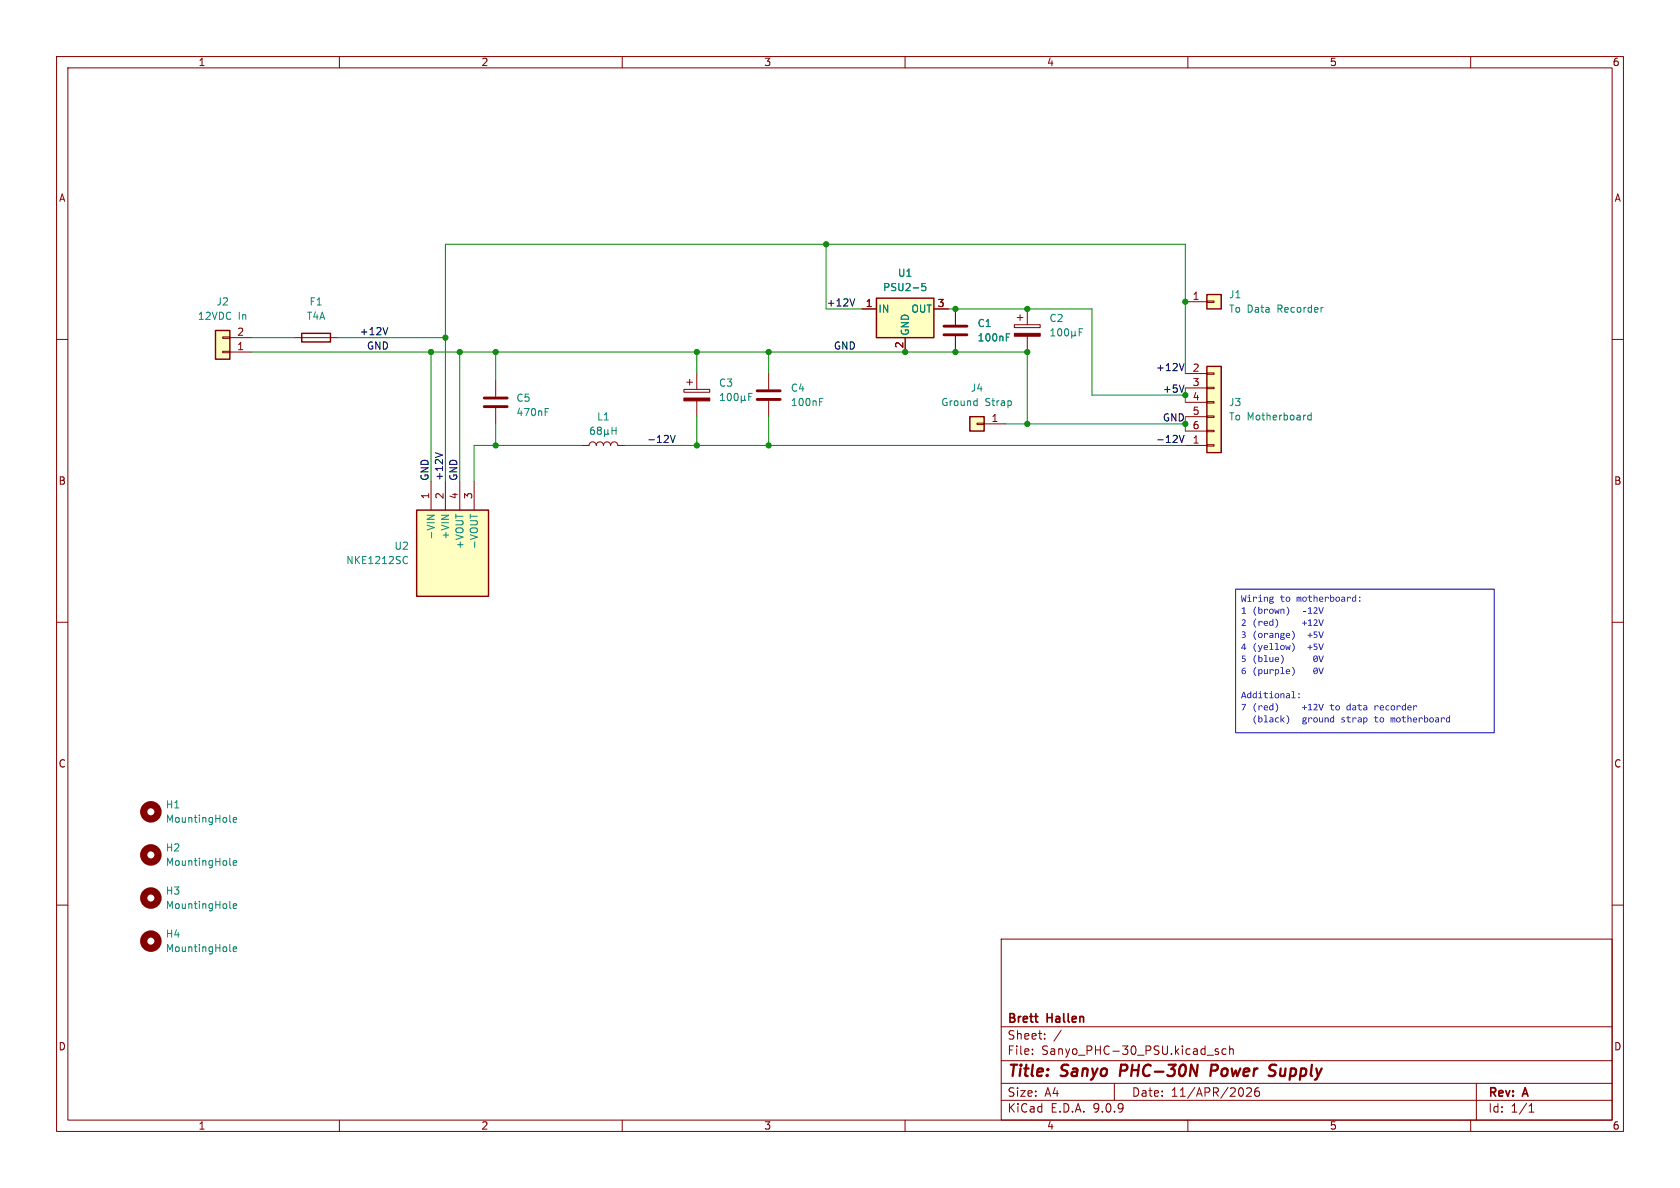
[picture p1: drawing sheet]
(kicad_sch
 (version 20250114)
 (generator "eeschema")
 (generator_version "9.0")
 (paper "A4")
 (title_block
  (title "Sanyo PHC-30N Power Supply")
  (date "11/APR/2026")
  (rev "A")
  (company "Brett Hallen"))
 (lib_symbols
  (symbol "Clueless_Engineer:NKE1212SC" (exclude_from_sim no) (in_bom yes) (on_board yes)
   (property "Reference" "PS1" (at 11.4299 3.81 90) (effects (font (size 1.27 1.27)) (justify left)))
   (property "Value" "NKE1212SC" (at 13.9699 3.81 90) (effects (font (size 1.27 1.27)) (justify left)))
   (property "Footprint" "Clueless_Engineer:NKE1212SC" (at 21.59 -94.92 0) (effects (font (size 1.27 1.27)) (justify left top) (hide yes)))
   (property "Datasheet" "https://www.digikey.com/en/products/detail/murata-power-solutions-inc/NKE1212SC/1927004?msockid=3bdc366bbe0663d83c1223c0bf3662a6" (at 21.59 -194.92 0) (effects (font (size 1.27 1.27)) (justify left top) (hide yes)))
   (property "Description" "Murata Power Solutions NKE 1W Isolated DC-DC Converter Through Hole, Voltage in 10.8  13.2 V dc, Voltage out" (at 0 0 0) (effects (font (size 1.27 1.27)) (hide yes)))
   (property "Height" "7.71" (at 21.59 -394.92 0) (effects (font (size 1.27 1.27)) (justify left top) (hide yes)))
   (property "element14 Part Number" "" (at 21.59 -494.92 0) (effects (font (size 1.27 1.27)) (justify left top) (hide yes)))
   (property "element14 Price/Stock" "" (at 21.59 -594.92 0) (effects (font (size 1.27 1.27)) (justify left top) (hide yes)))
   (property "Manufacturer_Name" "Murata Electronics" (at 21.59 -694.92 0) (effects (font (size 1.27 1.27)) (justify left top) (hide yes)))
   (property "Manufacturer_Part_Number" "NKE1212SC" (at 21.59 -794.92 0) (effects (font (size 1.27 1.27)) (justify left top) (hide yes)))
   (symbol "NKE1212SC_1_1"
    (rectangle (start 5.08 2.54) (end 20.32 -10.16) (stroke (width 0.254) (type default)) (fill (type background)))
    (pin passive line (at 0 0 0) (length 5.08) (name "-VIN" (effects (font (size 1.27 1.27)))) (number "1" (effects (font (size 1.27 1.27)))))
    (pin passive line (at 0 -2.54 0) (length 5.08) (name "+VIN" (effects (font (size 1.27 1.27)))) (number "2" (effects (font (size 1.27 1.27)))))
    (pin passive line (at 0 -5.08 0) (length 5.08) (name "+VOUT" (effects (font (size 1.27 1.27)))) (number "4" (effects (font (size 1.27 1.27)))))
    (pin passive line (at 0 -7.62 0) (length 5.08) (name "-VOUT" (effects (font (size 1.27 1.27)))) (number "3" (effects (font (size 1.27 1.27))))))
   (embedded_fonts no))
  (symbol "Connector_Generic:Conn_01x01"
   (pin_names
    (offset 1.016) (hide yes)) (exclude_from_sim no) (in_bom yes) (on_board yes)
   (property "Reference" "J" (at 0 2.54 0) (effects (font (size 1.27 1.27))))
   (property "Value" "Conn_01x01" (at 0 -2.54 0) (effects (font (size 1.27 1.27))))
   (property "Footprint" "" (at 0 0 0) (effects (font (size 1.27 1.27)) (hide yes)))
   (property "Datasheet" "~" (at 0 0 0) (effects (font (size 1.27 1.27)) (hide yes)))
   (property "Description" "Generic connector, single row, 01x01, script generated (kicad-library-utils/schlib/autogen/connector/)" (at 0 0 0) (effects (font (size 1.27 1.27)) (hide yes)))
   (symbol "Conn_01x01_1_1"
    (rectangle (start -1.27 1.27) (end 1.27 -1.27) (stroke (width 0.254) (type default)) (fill (type background)))
    (rectangle (start -1.27 0.127) (end 0 -0.127) (stroke (width 0.1524) (type default)) (fill (type none)))
    (pin passive line (at -5.08 0 0) (length 3.81) (name "Pin_1" (effects (font (size 1.27 1.27)))) (number "1" (effects (font (size 1.27 1.27))))))
   (embedded_fonts no))
  (symbol "Connector_Generic:Conn_01x02"
   (pin_names
    (offset 1.016) (hide yes)) (exclude_from_sim no) (in_bom yes) (on_board yes)
   (property "Reference" "J" (at 0 2.54 0) (effects (font (size 1.27 1.27))))
   (property "Value" "Conn_01x02" (at 0 -5.08 0) (effects (font (size 1.27 1.27))))
   (property "Footprint" "" (at 0 0 0) (effects (font (size 1.27 1.27)) (hide yes)))
   (property "Datasheet" "~" (at 0 0 0) (effects (font (size 1.27 1.27)) (hide yes)))
   (property "Description" "Generic connector, single row, 01x02, script generated (kicad-library-utils/schlib/autogen/connector/)" (at 0 0 0) (effects (font (size 1.27 1.27)) (hide yes)))
   (symbol "Conn_01x02_1_1"
    (rectangle (start -1.27 1.27) (end 1.27 -3.81) (stroke (width 0.254) (type default)) (fill (type background)))
    (rectangle (start -1.27 0.127) (end 0 -0.127) (stroke (width 0.1524) (type default)) (fill (type none)))
    (rectangle (start -1.27 -2.413) (end 0 -2.667) (stroke (width 0.1524) (type default)) (fill (type none)))
    (pin passive line (at -5.08 0 0) (length 3.81) (name "Pin_1" (effects (font (size 1.27 1.27)))) (number "1" (effects (font (size 1.27 1.27)))))
    (pin passive line (at -5.08 -2.54 0) (length 3.81) (name "Pin_2" (effects (font (size 1.27 1.27)))) (number "2" (effects (font (size 1.27 1.27))))))
   (embedded_fonts no))
  (symbol "Connector_Generic:Conn_01x06"
   (pin_names
    (offset 1.016) (hide yes)) (exclude_from_sim no) (in_bom yes) (on_board yes)
   (property "Reference" "J4" (at 2.54 0.0001 0) (effects (font (size 1.27 1.27)) (justify left)))
   (property "Value" "Conn_01x06" (at 2.54 -2.5399 0) (effects (font (size 1.27 1.27)) (justify left)))
   (property "Footprint" "" (at 0 0 0) (effects (font (size 1.27 1.27)) (hide yes)))
   (property "Datasheet" "~" (at 0 0 0) (effects (font (size 1.27 1.27)) (hide yes)))
   (property "Description" "Generic connector, single row, 01x06, script generated (kicad-library-utils/schlib/autogen/connector/)" (at 0 0 0) (effects (font (size 1.27 1.27)) (hide yes)))
   (symbol "Conn_01x06_1_1"
    (rectangle (start -1.27 6.35) (end 1.27 -8.89) (stroke (width 0.254) (type default)) (fill (type background)))
    (rectangle (start -1.27 5.207) (end 0 4.953) (stroke (width 0.1524) (type default)) (fill (type none)))
    (rectangle (start -1.27 2.667) (end 0 2.413) (stroke (width 0.1524) (type default)) (fill (type none)))
    (rectangle (start -1.27 0.127) (end 0 -0.127) (stroke (width 0.1524) (type default)) (fill (type none)))
    (rectangle (start -1.27 -2.413) (end 0 -2.667) (stroke (width 0.1524) (type default)) (fill (type none)))
    (rectangle (start -1.27 -4.953) (end 0 -5.207) (stroke (width 0.1524) (type default)) (fill (type none)))
    (rectangle (start -1.27 -7.493) (end 0 -7.747) (stroke (width 0.1524) (type default)) (fill (type none)))
    (pin passive line (at -5.08 5.08 0) (length 3.81) (name "+12V" (effects (font (size 1.27 1.27)))) (number "2" (effects (font (size 1.27 1.27)))))
    (pin passive line (at -5.08 2.54 0) (length 3.81) (name "+5V" (effects (font (size 1.27 1.27)))) (number "3" (effects (font (size 1.27 1.27)))))
    (pin passive line (at -5.08 0 0) (length 3.81) (name "+5V" (effects (font (size 1.27 1.27)))) (number "4" (effects (font (size 1.27 1.27)))))
    (pin passive line (at -5.08 -2.54 0) (length 3.81) (name "0V" (effects (font (size 1.27 1.27)))) (number "5" (effects (font (size 1.27 1.27)))))
    (pin passive line (at -5.08 -5.08 0) (length 3.81) (name "0V" (effects (font (size 1.27 1.27)))) (number "6" (effects (font (size 1.27 1.27)))))
    (pin passive line (at -5.08 -7.62 0) (length 3.81) (name "-12V" (effects (font (size 1.27 1.27)))) (number "1" (effects (font (size 1.27 1.27))))))
   (embedded_fonts no))
  (symbol "Device:C"
   (pin_numbers (hide yes))
   (pin_names
    (offset 0.254)) (exclude_from_sim no) (in_bom yes) (on_board yes)
   (property "Reference" "C" (at 0.635 2.54 0) (effects (font (size 1.27 1.27)) (justify left)))
   (property "Value" "C" (at 0.635 -2.54 0) (effects (font (size 1.27 1.27)) (justify left)))
   (property "Footprint" "" (at 0.9652 -3.81 0) (effects (font (size 1.27 1.27)) (hide yes)))
   (property "Datasheet" "~" (at 0 0 0) (effects (font (size 1.27 1.27)) (hide yes)))
   (property "Description" "Unpolarized capacitor" (at 0 0 0) (effects (font (size 1.27 1.27)) (hide yes)))
   (symbol "C_0_1"
    (polyline (pts (xy -2.032 0.762) (xy 2.032 0.762)) (stroke (width 0.508) (type default)) (fill (type none)))
    (polyline (pts (xy -2.032 -0.762) (xy 2.032 -0.762)) (stroke (width 0.508) (type default)) (fill (type none))))
   (symbol "C_1_1"
    (pin passive line (at 0 3.81 270) (length 2.794) (name "~" (effects (font (size 1.27 1.27)))) (number "1" (effects (font (size 1.27 1.27)))))
    (pin passive line (at 0 -3.81 90) (length 2.794) (name "~" (effects (font (size 1.27 1.27)))) (number "2" (effects (font (size 1.27 1.27))))))
   (embedded_fonts no))
  (symbol "Device:C_Polarized"
   (pin_numbers (hide yes))
   (pin_names
    (offset 0.254)) (exclude_from_sim no) (in_bom yes) (on_board yes)
   (property "Reference" "C" (at 0.635 2.54 0) (effects (font (size 1.27 1.27)) (justify left)))
   (property "Value" "C_Polarized" (at 0.635 -2.54 0) (effects (font (size 1.27 1.27)) (justify left)))
   (property "Footprint" "" (at 0.9652 -3.81 0) (effects (font (size 1.27 1.27)) (hide yes)))
   (property "Datasheet" "~" (at 0 0 0) (effects (font (size 1.27 1.27)) (hide yes)))
   (property "Description" "Polarized capacitor" (at 0 0 0) (effects (font (size 1.27 1.27)) (hide yes)))
   (symbol "C_Polarized_0_1"
    (rectangle (start -2.286 0.508) (end 2.286 1.016) (stroke (width 0) (type default)) (fill (type none)))
    (polyline (pts (xy -1.778 2.286) (xy -0.762 2.286)) (stroke (width 0) (type default)) (fill (type none)))
    (polyline (pts (xy -1.27 2.794) (xy -1.27 1.778)) (stroke (width 0) (type default)) (fill (type none)))
    (rectangle (start 2.286 -0.508) (end -2.286 -1.016) (stroke (width 0) (type default)) (fill (type outline))))
   (symbol "C_Polarized_1_1"
    (pin passive line (at 0 3.81 270) (length 2.794) (name "~" (effects (font (size 1.27 1.27)))) (number "1" (effects (font (size 1.27 1.27)))))
    (pin passive line (at 0 -3.81 90) (length 2.794) (name "~" (effects (font (size 1.27 1.27)))) (number "2" (effects (font (size 1.27 1.27))))))
   (embedded_fonts no))
  (symbol "Device:Fuse"
   (pin_numbers (hide yes))
   (pin_names
    (offset 0)) (exclude_from_sim no) (in_bom yes) (on_board yes)
   (property "Reference" "F" (at 2.032 0 90) (effects (font (size 1.27 1.27))))
   (property "Value" "Fuse" (at -1.905 0 90) (effects (font (size 1.27 1.27))))
   (property "Footprint" "" (at -1.778 0 90) (effects (font (size 1.27 1.27)) (hide yes)))
   (property "Datasheet" "~" (at 0 0 0) (effects (font (size 1.27 1.27)) (hide yes)))
   (property "Description" "Fuse" (at 0 0 0) (effects (font (size 1.27 1.27)) (hide yes)))
   (symbol "Fuse_0_1"
    (rectangle (start -0.762 -2.54) (end 0.762 2.54) (stroke (width 0.254) (type default)) (fill (type none)))
    (polyline (pts (xy 0 2.54) (xy 0 -2.54)) (stroke (width 0) (type default)) (fill (type none))))
   (symbol "Fuse_1_1"
    (pin passive line (at 0 3.81 270) (length 1.27) (name "~" (effects (font (size 1.27 1.27)))) (number "1" (effects (font (size 1.27 1.27)))))
    (pin passive line (at 0 -3.81 90) (length 1.27) (name "~" (effects (font (size 1.27 1.27)))) (number "2" (effects (font (size 1.27 1.27))))))
   (embedded_fonts no))
  (symbol "Device:L"
   (pin_numbers (hide yes))
   (pin_names
    (offset 1.016) (hide yes)) (exclude_from_sim no) (in_bom yes) (on_board yes)
   (property "Reference" "L" (at -1.27 0 90) (effects (font (size 1.27 1.27))))
   (property "Value" "L" (at 1.905 0 90) (effects (font (size 1.27 1.27))))
   (property "Footprint" "" (at 0 0 0) (effects (font (size 1.27 1.27)) (hide yes)))
   (property "Datasheet" "~" (at 0 0 0) (effects (font (size 1.27 1.27)) (hide yes)))
   (property "Description" "Inductor" (at 0 0 0) (effects (font (size 1.27 1.27)) (hide yes)))
   (symbol "L_0_1"
    (arc (start 0 2.54) (mid 0.6323 1.905) (end 0 1.27) (stroke (width 0) (type default)) (fill (type none)))
    (arc (start 0 1.27) (mid 0.6323 0.635) (end 0 0) (stroke (width 0) (type default)) (fill (type none)))
    (arc (start 0 0) (mid 0.6323 -0.635) (end 0 -1.27) (stroke (width 0) (type default)) (fill (type none)))
    (arc (start 0 -1.27) (mid 0.6323 -1.905) (end 0 -2.54) (stroke (width 0) (type default)) (fill (type none))))
   (symbol "L_1_1"
    (pin passive line (at 0 3.81 270) (length 1.27) (name "1" (effects (font (size 1.27 1.27)))) (number "1" (effects (font (size 1.27 1.27)))))
    (pin passive line (at 0 -3.81 90) (length 1.27) (name "2" (effects (font (size 1.27 1.27)))) (number "2" (effects (font (size 1.27 1.27))))))
   (embedded_fonts no))
  (symbol "Mechanical:MountingHole"
   (pin_names
    (offset 1.016)) (exclude_from_sim no) (in_bom no) (on_board yes)
   (property "Reference" "H" (at 0 5.08 0) (effects (font (size 1.27 1.27))))
   (property "Value" "MountingHole" (at 0 3.175 0) (effects (font (size 1.27 1.27))))
   (property "Footprint" "" (at 0 0 0) (effects (font (size 1.27 1.27)) (hide yes)))
   (property "Datasheet" "~" (at 0 0 0) (effects (font (size 1.27 1.27)) (hide yes)))
   (property "Description" "Mounting Hole without connection" (at 0 0 0) (effects (font (size 1.27 1.27)) (hide yes)))
   (symbol "MountingHole_0_1"
    (circle (center 0 0) (radius 1.27) (stroke (width 1.27) (type default)) (fill (type none))))
   (embedded_fonts no))
  (symbol "Regulator_Linear:L7805"
   (pin_names
    (offset 0.254)) (exclude_from_sim no) (in_bom yes) (on_board yes)
   (property "Reference" "U" (at -3.81 3.175 0) (effects (font (size 1.27 1.27))))
   (property "Value" "L7805" (at 0 3.175 0) (effects (font (size 1.27 1.27)) (justify left)))
   (property "Footprint" "" (at 0.635 -3.81 0) (effects (font (size 1.27 1.27)
    (italic yes)) (justify left) (hide yes)))
   (property "Datasheet" "http://www.st.com/content/ccc/resource/technical/document/datasheet/41/4f/b3/b0/12/d4/47/88/CD00000444.pdf/files/CD00000444.pdf/jcr:content/translations/en.CD00000444.pdf" (at 0 -1.27 0) (effects (font (size 1.27 1.27)) (hide yes)))
   (property "Description" "Positive 1.5A 35V Linear Regulator, Fixed Output 5V, TO-220/TO-263/TO-252" (at 0 0 0) (effects (font (size 1.27 1.27)) (hide yes)))
   (symbol "L7805_0_1"
    (rectangle (start -5.08 1.905) (end 5.08 -5.08) (stroke (width 0.254) (type default)) (fill (type background))))
   (symbol "L7805_1_1"
    (pin power_in line (at -7.62 0 0) (length 2.54) (name "IN" (effects (font (size 1.27 1.27)))) (number "1" (effects (font (size 1.27 1.27)))))
    (pin power_in line (at 0 -7.62 90) (length 2.54) (name "GND" (effects (font (size 1.27 1.27)))) (number "2" (effects (font (size 1.27 1.27)))))
    (pin power_out line (at 7.62 0 180) (length 2.54) (name "OUT" (effects (font (size 1.27 1.27)))) (number "3" (effects (font (size 1.27 1.27))))))
   (embedded_fonts no)))
 (text_box "Wiring to motherboard:\n1 (brown)  -12V\n2 (red)    +12V\n3 (orange)  +5V\n4 (yellow)  +5V\n5 (blue)     0V\n6 (purple)   0V\n\nAdditional:\n7 (red)    +12V to data recorder\n  (black)  ground strap to motherboard"
  (exclude_from_sim no)
  (at 218.44 104.14 0)
  (size 45.72 25.4)
  (margins 0.9525 0.9525 0.9525 0.9525)
  (stroke (width 0) (type solid))
  (fill (type none))
  (effects (font
    (face "Consolas") (size 1.27 1.27)) (justify left top)))
 (junction
  (at 168.91 62.23)
  (diameter 0)
  (color 0 0 0 0))
 (junction
  (at 123.19 62.23)
  (diameter 0)
  (color 0 0 0 0))
 (junction
  (at 209.55 69.85)
  (diameter 0)
  (color 0 0 0 0))
 (junction
  (at 160.02 62.23)
  (diameter 0)
  (color 0 0 0 0))
 (junction
  (at 181.61 62.23)
  (diameter 0)
  (color 0 0 0 0))
 (junction
  (at 135.89 78.74)
  (diameter 0)
  (color 0 0 0 0))
 (junction
  (at 181.61 54.61)
  (diameter 0)
  (color 0 0 0 0))
 (junction
  (at 87.63 62.23)
  (diameter 0)
  (color 0 0 0 0))
 (junction
  (at 168.91 54.61)
  (diameter 0)
  (color 0 0 0 0))
 (junction
  (at 123.19 78.74)
  (diameter 0)
  (color 0 0 0 0))
 (junction
  (at 181.61 74.93)
  (diameter 0)
  (color 0 0 0 0))
 (junction
  (at 209.55 74.93)
  (diameter 0)
  (color 0 0 0 0))
 (junction
  (at 78.74 59.69)
  (diameter 0)
  (color 0 0 0 0))
 (junction
  (at 87.63 78.74)
  (diameter 0)
  (color 0 0 0 0))
 (junction
  (at 146.05 43.18)
  (diameter 0)
  (color 0 0 0 0))
 (junction
  (at 135.89 62.23)
  (diameter 0)
  (color 0 0 0 0))
 (junction
  (at 81.28 62.23)
  (diameter 0)
  (color 0 0 0 0))
 (junction
  (at 76.2 62.23)
  (diameter 0)
  (color 0 0 0 0))
 (junction
  (at 209.55 53.34)
  (diameter 0)
  (color 0 0 0 0))
 (wire
  (pts (xy 193.04 54.61) (xy 181.61 54.61))
  (stroke (width 0) (type default)))
 (wire
  (pts (xy 87.63 78.74) (xy 102.87 78.74))
  (stroke (width 0) (type default)))
 (wire
  (pts (xy 83.82 85.09) (xy 83.82 78.74))
  (stroke (width 0) (type default)))
 (wire
  (pts (xy 167.64 54.61) (xy 168.91 54.61))
  (stroke (width 0) (type default)))
 (wire
  (pts (xy 83.82 78.74) (xy 87.63 78.74))
  (stroke (width 0) (type default)))
 (wire
  (pts (xy 81.28 62.23) (xy 87.63 62.23))
  (stroke (width 0) (type default)))
 (wire
  (pts (xy 146.05 43.18) (xy 209.55 43.18))
  (stroke (width 0) (type default)))
 (wire
  (pts (xy 44.45 59.69) (xy 52.07 59.69))
  (stroke (width 0) (type default)))
 (wire
  (pts (xy 209.55 73.66) (xy 209.55 74.93))
  (stroke (width 0) (type default)))
 (wire
  (pts (xy 87.63 62.23) (xy 123.19 62.23))
  (stroke (width 0) (type default)))
 (wire
  (pts (xy 87.63 62.23) (xy 87.63 67.31))
  (stroke (width 0) (type default)))
 (wire
  (pts (xy 135.89 78.74) (xy 209.55 78.74))
  (stroke (width 0) (type default)))
 (wire
  (pts (xy 181.61 74.93) (xy 209.55 74.93))
  (stroke (width 0) (type default)))
 (wire
  (pts (xy 160.02 62.23) (xy 168.91 62.23))
  (stroke (width 0) (type default)))
 (wire
  (pts (xy 44.45 62.23) (xy 76.2 62.23))
  (stroke (width 0) (type default)))
 (wire
  (pts (xy 123.19 78.74) (xy 135.89 78.74))
  (stroke (width 0) (type default)))
 (wire
  (pts (xy 146.05 54.61) (xy 146.05 43.18))
  (stroke (width 0) (type default)))
 (wire
  (pts (xy 87.63 74.93) (xy 87.63 78.74))
  (stroke (width 0) (type default)))
 (wire
  (pts (xy 181.61 62.23) (xy 181.61 74.93))
  (stroke (width 0) (type default)))
 (wire
  (pts (xy 152.4 54.61) (xy 146.05 54.61))
  (stroke (width 0) (type default)))
 (wire
  (pts (xy 193.04 69.85) (xy 209.55 69.85))
  (stroke (width 0) (type default)))
 (wire
  (pts (xy 193.04 69.85) (xy 193.04 54.61))
  (stroke (width 0) (type default)))
 (wire
  (pts (xy 81.28 62.23) (xy 76.2 62.23))
  (stroke (width 0) (type default)))
 (wire
  (pts (xy 209.55 74.93) (xy 209.55 76.2))
  (stroke (width 0) (type default)))
 (wire
  (pts (xy 78.74 59.69) (xy 78.74 85.09))
  (stroke (width 0) (type default)))
 (wire
  (pts (xy 135.89 73.66) (xy 135.89 78.74))
  (stroke (width 0) (type default)))
 (wire
  (pts (xy 168.91 62.23) (xy 181.61 62.23))
  (stroke (width 0) (type default)))
 (wire
  (pts (xy 181.61 54.61) (xy 168.91 54.61))
  (stroke (width 0) (type default)))
 (wire
  (pts (xy 209.55 69.85) (xy 209.55 71.12))
  (stroke (width 0) (type default)))
 (wire
  (pts (xy 135.89 62.23) (xy 135.89 66.04))
  (stroke (width 0) (type default)))
 (wire
  (pts (xy 123.19 73.66) (xy 123.19 78.74))
  (stroke (width 0) (type default)))
 (wire
  (pts (xy 209.55 68.58) (xy 209.55 69.85))
  (stroke (width 0) (type default)))
 (wire
  (pts (xy 123.19 62.23) (xy 123.19 66.04))
  (stroke (width 0) (type default)))
 (wire
  (pts (xy 209.55 43.18) (xy 209.55 53.34))
  (stroke (width 0) (type default)))
 (wire
  (pts (xy 59.69 59.69) (xy 78.74 59.69))
  (stroke (width 0) (type default)))
 (wire
  (pts (xy 110.49 78.74) (xy 123.19 78.74))
  (stroke (width 0) (type default)))
 (wire
  (pts (xy 78.74 43.18) (xy 78.74 59.69))
  (stroke (width 0) (type default)))
 (wire
  (pts (xy 123.19 62.23) (xy 135.89 62.23))
  (stroke (width 0) (type default)))
 (wire
  (pts (xy 78.74 43.18) (xy 146.05 43.18))
  (stroke (width 0) (type default)))
 (wire
  (pts (xy 177.8 74.93) (xy 181.61 74.93))
  (stroke (width 0) (type default)))
 (wire
  (pts (xy 81.28 62.23) (xy 81.28 85.09))
  (stroke (width 0) (type default)))
 (wire
  (pts (xy 209.55 53.34) (xy 209.55 66.04))
  (stroke (width 0) (type default)))
 (wire
  (pts (xy 76.2 62.23) (xy 76.2 85.09))
  (stroke (width 0) (type default)))
 (wire
  (pts (xy 135.89 62.23) (xy 160.02 62.23))
  (stroke (width 0) (type default)))
 (label "+12V"
  (at 63.5 59.69 0)
  (effects (font (size 1.27 1.27)) (justify left bottom)))
 (label "+12V"
  (at 146.05 54.61 0)
  (effects (font (size 1.27 1.27)) (justify left bottom)))
 (label "GND"
  (at 81.28 85.09 90)
  (effects (font (size 1.27 1.27)) (justify left bottom)))
 (label "+12V"
  (at 78.74 85.09 90)
  (effects (font (size 1.27 1.27)) (justify left bottom)))
 (label "GND"
  (at 76.2 85.09 90)
  (effects (font (size 1.27 1.27)) (justify left bottom)))
 (label "-12V"
  (at 114.3 78.74 0)
  (effects (font (size 1.27 1.27)) (justify left bottom)))
 (label "GND"
  (at 147.32 62.23 0)
  (effects (font (size 1.27 1.27)) (justify left bottom)))
 (label "+12V"
  (at 209.55 66.04 180)
  (effects (font (size 1.27 1.27)) (justify right bottom)))
 (label "-12V"
  (at 209.55 78.74 180)
  (effects (font (size 1.27 1.27)) (justify right bottom)))
 (label "GND"
  (at 64.77 62.23 0)
  (effects (font (size 1.27 1.27)) (justify left bottom)))
 (label "GND"
  (at 209.55 74.93 180)
  (effects (font (size 1.27 1.27)) (justify right bottom)))
 (label "+5V"
  (at 209.55 69.85 180)
  (effects (font (size 1.27 1.27)) (justify right bottom)))
 (symbol
  (lib_id "Mechanical:MountingHole")
  (at 26.67 166.37 0)
  (unit 1)
  (exclude_from_sim no)
  (in_bom no)
  (on_board yes)
  (dnp no)
  (fields_autoplaced yes)
  (property "Reference" "H4" (at 29.21 165.0999 0) (effects (font (size 1.27 1.27)) (justify left)))
  (property "Value" "MountingHole" (at 29.21 167.6399 0) (effects (font (size 1.27 1.27)) (justify left)))
  (property "Footprint" "MountingHole:MountingHole_3.2mm_M3" (at 26.67 166.37 0) (effects (font (size 1.27 1.27)) (hide yes)))
  (property "Datasheet" "~" (at 26.67 166.37 0) (effects (font (size 1.27 1.27)) (hide yes)))
  (property "Description" "Mounting Hole without connection" (at 26.67 166.37 0) (effects (font (size 1.27 1.27)) (hide yes))))
 (symbol
  (lib_id "Mechanical:MountingHole")
  (at 26.67 158.75 0)
  (unit 1)
  (exclude_from_sim no)
  (in_bom no)
  (on_board yes)
  (dnp no)
  (fields_autoplaced yes)
  (property "Reference" "H3" (at 29.21 157.4799 0) (effects (font (size 1.27 1.27)) (justify left)))
  (property "Value" "MountingHole" (at 29.21 160.0199 0) (effects (font (size 1.27 1.27)) (justify left)))
  (property "Footprint" "MountingHole:MountingHole_3.2mm_M3" (at 26.67 158.75 0) (effects (font (size 1.27 1.27)) (hide yes)))
  (property "Datasheet" "~" (at 26.67 158.75 0) (effects (font (size 1.27 1.27)) (hide yes)))
  (property "Description" "Mounting Hole without connection" (at 26.67 158.75 0) (effects (font (size 1.27 1.27)) (hide yes))))
 (symbol
  (lib_id "Device:C_Polarized")
  (at 123.19 69.85 0)
  (unit 1)
  (exclude_from_sim no)
  (in_bom yes)
  (on_board yes)
  (dnp no)
  (fields_autoplaced yes)
  (property "Reference" "C3" (at 127 67.6909 0) (effects (font (size 1.27 1.27)) (justify left)))
  (property "Value" "100µF" (at 127 70.2309 0) (effects (font (size 1.27 1.27)) (justify left)))
  (property "Footprint" "Capacitor_THT:CP_Radial_D5.0mm_P2.50mm" (at 124.1552 73.66 0) (effects (font (size 1.27 1.27)) (hide yes)))
  (property "Datasheet" "~" (at 123.19 69.85 0) (effects (font (size 1.27 1.27)) (hide yes)))
  (property "Description" "Polarized capacitor" (at 123.19 69.85 0) (effects (font (size 1.27 1.27)) (hide yes)))
  (pin "2")
  (pin "1"))
 (symbol
  (lib_id "Clueless_Engineer:NKE1212SC")
  (at 76.2 85.09 90)
  (mirror x)
  (unit 1)
  (exclude_from_sim no)
  (in_bom yes)
  (on_board yes)
  (dnp no)
  (property "Reference" "U2" (at 72.39 96.5199 90) (effects (font (size 1.27 1.27)) (justify left)))
  (property "Value" "NKE1212SC" (at 72.39 99.0599 90) (effects (font (size 1.27 1.27)) (justify left)))
  (property "Footprint" "Clueless_Engineer:NKE1212SC" (at 171.12 106.68 0) (effects (font (size 1.27 1.27)) (justify left top) (hide yes)))
  (property "Datasheet" "https://www.digikey.com/en/products/detail/murata-power-solutions-inc/NKE1212SC/1927004?msockid=3bdc366bbe0663d83c1223c0bf3662a6" (at 271.12 106.68 0) (effects (font (size 1.27 1.27)) (justify left top) (hide yes)))
  (property "Description" "Murata Power Solutions NKE 1W Isolated DC-DC Converter Through Hole, Voltage in 10.8  13.2 V dc, Voltage out" (at 76.2 85.09 0) (effects (font (size 1.27 1.27)) (hide yes)))
  (property "Height" "7.71" (at 471.12 106.68 0) (effects (font (size 1.27 1.27)) (justify left top) (hide yes)))
  (property "element14 Part Number" "" (at 571.12 106.68 0) (effects (font (size 1.27 1.27)) (justify left top) (hide yes)))
  (property "element14 Price/Stock" "" (at 671.12 106.68 0) (effects (font (size 1.27 1.27)) (justify left top) (hide yes)))
  (property "Manufacturer_Name" "Murata Electronics" (at 771.12 106.68 0) (effects (font (size 1.27 1.27)) (justify left top) (hide yes)))
  (property "Manufacturer_Part_Number" "NKE1212SC" (at 871.12 106.68 0) (effects (font (size 1.27 1.27)) (justify left top) (hide yes)))
  (pin "1")
  (pin "2")
  (pin "3")
  (pin "4"))
 (symbol
  (lib_id "Device:C")
  (at 135.89 69.85 0)
  (unit 1)
  (exclude_from_sim no)
  (in_bom yes)
  (on_board yes)
  (dnp no)
  (fields_autoplaced yes)
  (property "Reference" "C4" (at 139.7 68.5799 0) (effects (font (size 1.27 1.27)) (justify left)))
  (property "Value" "100nF" (at 139.7 71.1199 0) (effects (font (size 1.27 1.27)) (justify left)))
  (property "Footprint" "Capacitor_THT:C_Disc_D3.4mm_W2.1mm_P2.50mm" (at 136.8552 73.66 0) (effects (font (size 1.27 1.27)) (hide yes)))
  (property "Datasheet" "~" (at 135.89 69.85 0) (effects (font (size 1.27 1.27)) (hide yes)))
  (property "Description" "Unpolarized capacitor" (at 135.89 69.85 0) (effects (font (size 1.27 1.27)) (hide yes)))
  (pin "1")
  (pin "2"))
 (symbol
  (lib_id "Device:C")
  (at 168.91 58.42 0)
  (unit 1)
  (exclude_from_sim no)
  (in_bom yes)
  (on_board yes)
  (dnp no)
  (fields_autoplaced yes)
  (property "Reference" "C1" (at 172.72 57.1499 0) (effects (font (size 1.27 1.27)) (justify left)))
  (property "Value" "100nF" (at 172.72 59.6899 0) (effects (font (size 1.27 1.27)) (justify left)))
  (property "Footprint" "Capacitor_THT:C_Disc_D3.4mm_W2.1mm_P2.50mm" (at 169.8752 62.23 0) (effects (font (size 1.27 1.27)) (hide yes)))
  (property "Datasheet" "~" (at 168.91 58.42 0) (effects (font (size 1.27 1.27)) (hide yes)))
  (property "Description" "Unpolarized capacitor" (at 168.91 58.42 0) (effects (font (size 1.27 1.27)) (hide yes)))
  (pin "1")
  (pin "2"))
 (symbol
  (lib_id "Connector_Generic:Conn_01x01")
  (at 172.72 74.93 180)
  (unit 1)
  (exclude_from_sim no)
  (in_bom yes)
  (on_board yes)
  (dnp no)
  (fields_autoplaced yes)
  (property "Reference" "J4" (at 172.72 68.58 0) (effects (font (size 1.27 1.27))))
  (property "Value" "Ground Strap" (at 172.72 71.12 0) (effects (font (size 1.27 1.27))))
  (property "Footprint" "Connector_PinHeader_2.54mm:PinHeader_1x01_P2.54mm_Vertical" (at 172.72 74.93 0) (effects (font (size 1.27 1.27)) (hide yes)))
  (property "Datasheet" "~" (at 172.72 74.93 0) (effects (font (size 1.27 1.27)) (hide yes)))
  (property "Description" "Generic connector, single row, 01x01, script generated (kicad-library-utils/schlib/autogen/connector/)" (at 172.72 74.93 0) (effects (font (size 1.27 1.27)) (hide yes)))
  (pin "1"))
 (symbol
  (lib_id "Connector_Generic:Conn_01x02")
  (at 39.37 62.23 180)
  (unit 1)
  (exclude_from_sim no)
  (in_bom yes)
  (on_board yes)
  (dnp no)
  (fields_autoplaced yes)
  (property "Reference" "J2" (at 39.37 53.34 0) (effects (font (size 1.27 1.27))))
  (property "Value" "12VDC In" (at 39.37 55.88 0) (effects (font (size 1.27 1.27))))
  (property "Footprint" "Connector_JST:JST_VH_B2P-VH_1x02_P3.96mm_Vertical" (at 39.37 62.23 0) (effects (font (size 1.27 1.27)) (hide yes)))
  (property "Datasheet" "~" (at 39.37 62.23 0) (effects (font (size 1.27 1.27)) (hide yes)))
  (property "Description" "Generic connector, single row, 01x02, script generated (kicad-library-utils/schlib/autogen/connector/)" (at 39.37 62.23 0) (effects (font (size 1.27 1.27)) (hide yes)))
  (pin "1")
  (pin "2"))
 (symbol
  (lib_id "Connector_Generic:Conn_01x06")
  (at 214.63 71.12 0)
  (unit 1)
  (exclude_from_sim no)
  (in_bom yes)
  (on_board yes)
  (dnp no)
  (fields_autoplaced yes)
  (property "Reference" "J3" (at 217.17 71.1199 0) (effects (font (size 1.27 1.27)) (justify left)))
  (property "Value" "To Motherboard" (at 217.17 73.6599 0) (effects (font (size 1.27 1.27)) (justify left)))
  (property "Footprint" "Connector_JST:JST_VH_B6P-VH_1x06_P3.96mm_Vertical" (at 214.63 71.12 0) (effects (font (size 1.27 1.27)) (hide yes)))
  (property "Datasheet" "~" (at 214.63 71.12 0) (effects (font (size 1.27 1.27)) (hide yes)))
  (property "Description" "Generic connector, single row, 01x06, script generated (kicad-library-utils/schlib/autogen/connector/)" (at 214.63 71.12 0) (effects (font (size 1.27 1.27)) (hide yes)))
  (pin "1")
  (pin "2")
  (pin "4")
  (pin "5")
  (pin "6")
  (pin "3"))
 (symbol
  (lib_id "Regulator_Linear:L7805")
  (at 160.02 54.61 0)
  (unit 1)
  (exclude_from_sim no)
  (in_bom yes)
  (on_board yes)
  (dnp no)
  (fields_autoplaced yes)
  (property "Reference" "U1" (at 160.02 48.26 0) (effects (font (size 1.27 1.27))))
  (property "Value" "PSU2-5" (at 160.02 50.8 0) (effects (font (size 1.27 1.27))))
  (property "Footprint" "Package_TO_SOT_THT:TO-220-3_Horizontal_TabDown" (at 160.655 58.42 0) (effects (font (size 1.27 1.27)
    (italic yes)) (justify left) (hide yes)))
  (property "Datasheet" "http://www.st.com/content/ccc/resource/technical/document/datasheet/41/4f/b3/b0/12/d4/47/88/CD00000444.pdf/files/CD00000444.pdf/jcr:content/translations/en.CD00000444.pdf" (at 160.02 55.88 0) (effects (font (size 1.27 1.27)) (hide yes)))
  (property "Description" "Positive 1.5A 35V Linear Regulator, Fixed Output 5V, TO-220/TO-263/TO-252" (at 160.02 54.61 0) (effects (font (size 1.27 1.27)) (hide yes)))
  (pin "1")
  (pin "2")
  (pin "3"))
 (symbol
  (lib_id "Mechanical:MountingHole")
  (at 26.67 151.13 0)
  (unit 1)
  (exclude_from_sim no)
  (in_bom no)
  (on_board yes)
  (dnp no)
  (fields_autoplaced yes)
  (property "Reference" "H2" (at 29.21 149.8599 0) (effects (font (size 1.27 1.27)) (justify left)))
  (property "Value" "MountingHole" (at 29.21 152.3999 0) (effects (font (size 1.27 1.27)) (justify left)))
  (property "Footprint" "MountingHole:MountingHole_3.2mm_M3" (at 26.67 151.13 0) (effects (font (size 1.27 1.27)) (hide yes)))
  (property "Datasheet" "~" (at 26.67 151.13 0) (effects (font (size 1.27 1.27)) (hide yes)))
  (property "Description" "Mounting Hole without connection" (at 26.67 151.13 0) (effects (font (size 1.27 1.27)) (hide yes))))
 (symbol
  (lib_id "Device:C")
  (at 87.63 71.12 180)
  (unit 1)
  (exclude_from_sim no)
  (in_bom yes)
  (on_board yes)
  (dnp no)
  (property "Reference" "C5" (at 91.186 70.358 0) (effects (font (size 1.27 1.27)) (justify right)))
  (property "Value" "470nF" (at 91.186 72.898 0) (effects (font (size 1.27 1.27)) (justify right)))
  (property "Footprint" "Capacitor_THT:C_Disc_D3.4mm_W2.1mm_P2.50mm" (at 86.6648 67.31 0) (effects (font (size 1.27 1.27)) (hide yes)))
  (property "Datasheet" "~" (at 87.63 71.12 0) (effects (font (size 1.27 1.27)) (hide yes)))
  (property "Description" "Unpolarized capacitor" (at 87.63 71.12 0) (effects (font (size 1.27 1.27)) (hide yes)))
  (pin "2")
  (pin "1"))
 (symbol
  (lib_id "Device:L")
  (at 106.68 78.74 90)
  (unit 1)
  (exclude_from_sim no)
  (in_bom yes)
  (on_board yes)
  (dnp no)
  (fields_autoplaced yes)
  (property "Reference" "L1" (at 106.68 73.66 90) (effects (font (size 1.27 1.27))))
  (property "Value" "68µH" (at 106.68 76.2 90) (effects (font (size 1.27 1.27))))
  (property "Footprint" "Clueless_Engineer:22R683C" (at 106.68 78.74 0) (effects (font (size 1.27 1.27)) (hide yes)))
  (property "Datasheet" "~" (at 106.68 78.74 0) (effects (font (size 1.27 1.27)) (hide yes)))
  (property "Description" "Inductor" (at 106.68 78.74 0) (effects (font (size 1.27 1.27)) (hide yes)))
  (pin "2")
  (pin "1"))
 (symbol
  (lib_id "Mechanical:MountingHole")
  (at 26.67 143.51 0)
  (unit 1)
  (exclude_from_sim no)
  (in_bom no)
  (on_board yes)
  (dnp no)
  (fields_autoplaced yes)
  (property "Reference" "H1" (at 29.21 142.2399 0) (effects (font (size 1.27 1.27)) (justify left)))
  (property "Value" "MountingHole" (at 29.21 144.7799 0) (effects (font (size 1.27 1.27)) (justify left)))
  (property "Footprint" "MountingHole:MountingHole_3.2mm_M3" (at 26.67 143.51 0) (effects (font (size 1.27 1.27)) (hide yes)))
  (property "Datasheet" "~" (at 26.67 143.51 0) (effects (font (size 1.27 1.27)) (hide yes)))
  (property "Description" "Mounting Hole without connection" (at 26.67 143.51 0) (effects (font (size 1.27 1.27)) (hide yes))))
 (symbol
  (lib_id "Device:C_Polarized")
  (at 181.61 58.42 0)
  (unit 1)
  (exclude_from_sim no)
  (in_bom yes)
  (on_board yes)
  (dnp no)
  (fields_autoplaced yes)
  (property "Reference" "C2" (at 185.42 56.2609 0) (effects (font (size 1.27 1.27)) (justify left)))
  (property "Value" "100µF" (at 185.42 58.8009 0) (effects (font (size 1.27 1.27)) (justify left)))
  (property "Footprint" "Capacitor_THT:CP_Radial_D5.0mm_P2.50mm" (at 182.5752 62.23 0) (effects (font (size 1.27 1.27)) (hide yes)))
  (property "Datasheet" "~" (at 181.61 58.42 0) (effects (font (size 1.27 1.27)) (hide yes)))
  (property "Description" "Polarized capacitor" (at 181.61 58.42 0) (effects (font (size 1.27 1.27)) (hide yes)))
  (pin "2")
  (pin "1"))
 (symbol
  (lib_id "Connector_Generic:Conn_01x01")
  (at 214.63 53.34 0)
  (unit 1)
  (exclude_from_sim no)
  (in_bom yes)
  (on_board yes)
  (dnp no)
  (fields_autoplaced yes)
  (property "Reference" "J1" (at 217.17 52.0699 0) (effects (font (size 1.27 1.27)) (justify left)))
  (property "Value" "To Data Recorder" (at 217.17 54.6099 0) (effects (font (size 1.27 1.27)) (justify left)))
  (property "Footprint" "Connector_PinHeader_2.54mm:PinHeader_1x01_P2.54mm_Vertical" (at 214.63 53.34 0) (effects (font (size 1.27 1.27)) (hide yes)))
  (property "Datasheet" "~" (at 214.63 53.34 0) (effects (font (size 1.27 1.27)) (hide yes)))
  (property "Description" "Generic connector, single row, 01x01, script generated (kicad-library-utils/schlib/autogen/connector/)" (at 214.63 53.34 0) (effects (font (size 1.27 1.27)) (hide yes)))
  (pin "1"))
 (symbol
  (lib_id "Device:Fuse")
  (at 55.88 59.69 90)
  (unit 1)
  (exclude_from_sim no)
  (in_bom yes)
  (on_board yes)
  (dnp no)
  (fields_autoplaced yes)
  (property "Reference" "F1" (at 55.88 53.34 90) (effects (font (size 1.27 1.27))))
  (property "Value" "T4A" (at 55.88 55.88 90) (effects (font (size 1.27 1.27))))
  (property "Footprint" "Fuse:Fuseholder_Clip-5x20mm_Littelfuse_111_Inline_P20.00x5.00mm_D1.05mm_Horizontal" (at 55.88 61.468 90) (effects (font (size 1.27 1.27)) (hide yes)))
  (property "Datasheet" "~" (at 55.88 59.69 0) (effects (font (size 1.27 1.27)) (hide yes)))
  (property "Description" "Fuse" (at 55.88 59.69 0) (effects (font (size 1.27 1.27)) (hide yes)))
  (pin "2")
  (pin "1"))
 (sheet_instances
  (path ""
   (page "1")))
 (embedded_fonts no))
